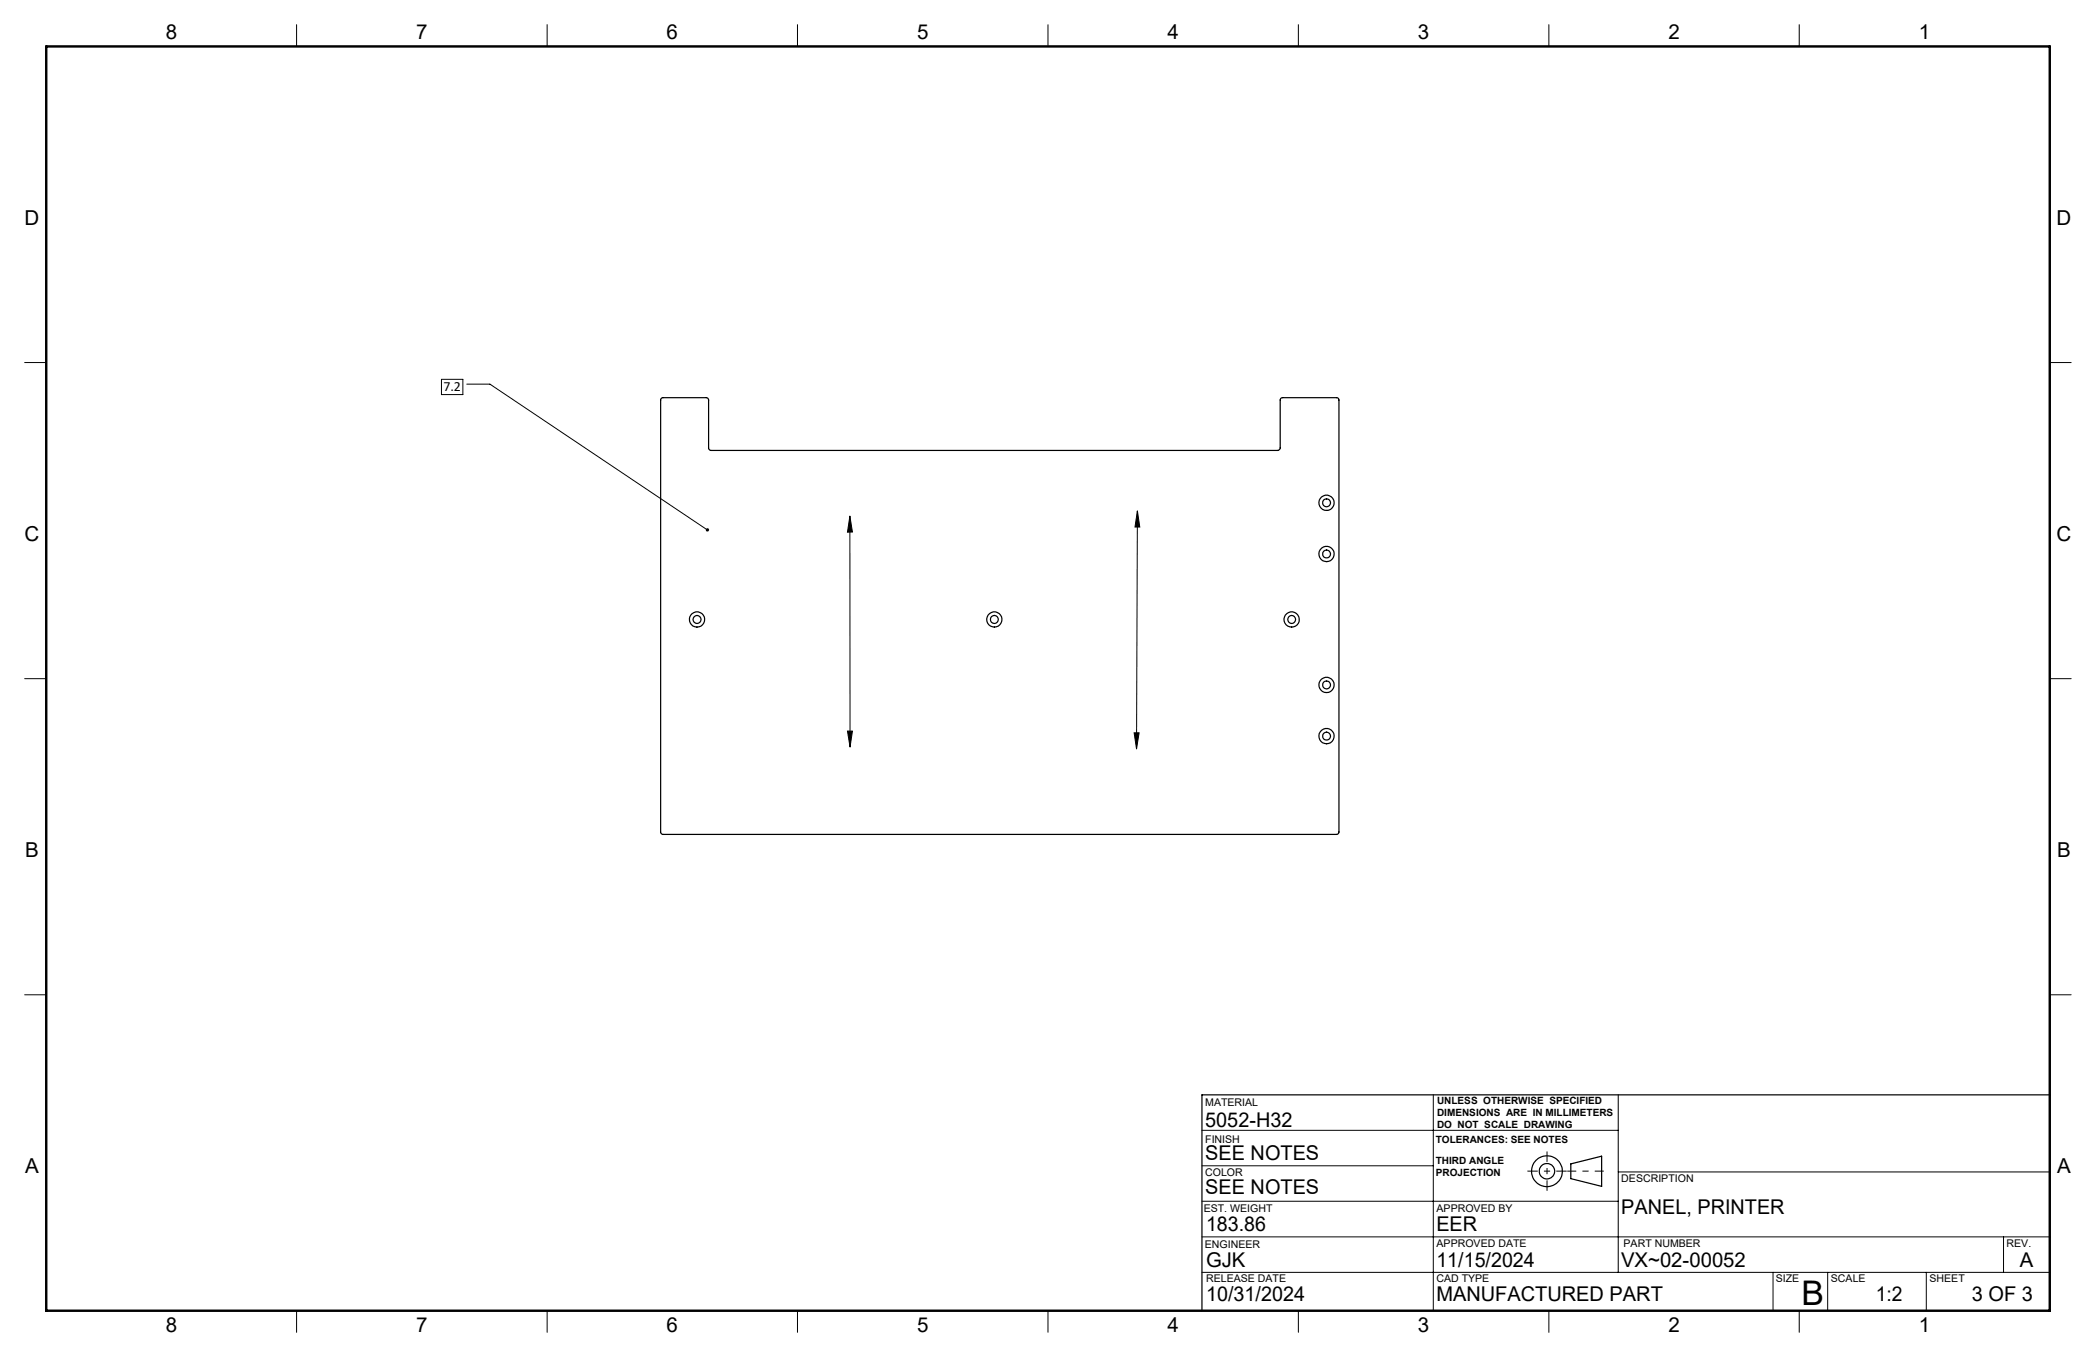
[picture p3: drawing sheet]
<svg xmlns="http://www.w3.org/2000/svg" width="432mm" height="279mm" viewBox="0 0 432 279" stroke-linecap="round" stroke-linejoin="round" font-family="sans-serif">
<g fill="none" stroke="#000" stroke-width=".25">
<path d="M136.3 82l9.3-.1 .2 .1 .2 .3v10l.2 .3 .3 .1h116.7l.3-.1 .2-.4v-9.9l.2-.3h11.7l.2 .3v89.3l-.4 .2h-138.9l-.3-.1-.1-.3v-89.1zM323.6 239.6l6.4-1.5v6.2l-6.4-1.6zM422.3 225.4h-174.7v44.5"/>
<circle cx="273.3" cy="114.1" r=".82"/>
<circle cx="273.3" cy="103.5" r=".81"/>
<circle cx="273.3" cy="103.5" r="1.57"/>
<circle cx="273.3" cy="114.1" r="1.58"/>
<circle cx="143.6" cy="127.5" r=".82"/>
<circle cx="143.6" cy="127.5" r="1.57"/>
<circle cx="204.8" cy="127.5" r=".82"/>
<circle cx="204.8" cy="127.5" r="1.57"/>
<circle cx="266.1" cy="127.5" r=".81"/>
<circle cx="266.1" cy="127.5" r="1.57"/>
<circle cx="273.3" cy="151.6" r=".82"/>
<circle cx="273.3" cy="141" r=".81"/>
<circle cx="273.3" cy="141" r="1.57"/>
<circle cx="273.3" cy="151.6" r="1.58"/>
<circle cx="318.7" cy="241.1" r="3.2"/>
<circle cx="318.7" cy="241.2" r="1.6"/>
</g>
<g fill="none" stroke="#000" stroke-width=".21">
<path d="M61.1 5.1v4.5M112.7 5.1v4.5M164.3 5.1v4.5M215.9 5.1v4.5M267.5 5.1v4.5M319.1 5.1v4.5M370.7 5.1v4.5M5.1 74.6h4.4M90.9 78.1h4.5v3.1h-4.5zM96.2 79.1h4.7l44.8 30M422.3 74.6h4.4M175.1 106.3l.5 3.2-1 .1z"/>
<path d="M175.1 106.3v47.5M234.3 105.2l.5 3.3h-1zM234.3 105.2l-.2 49M5.1 139.7h4.4M422.3 139.7h4.4M174.6 150.5h1l-.5 3.3zM233.6 150.9h1.1l-.6 3.3zM5.1 204.8h4.4M422.3 204.8h4.4M247.6 232.7h85.8M295.3 225.4v44.5M333.4 225.4v36.6"/>
<path d="M247.6 254.7h174.7M247.6 247.3h85.8M247.6 240h47.7M333.4 241.3h88.9M412.7 254.7v7.3M61.1 269.9v4.4M112.7 269.9v4.4M164.3 269.9v4.4M215.9 269.9v4.4M247.6 262h174.7M267.5 269.9v4.4M319.1 269.9v4.4"/>
<path d="M365.3 262v7.9M370.7 269.9v4.4M376.5 262v7.9M396.8 262v7.9"/>
</g>
<path d="M330.4 241.1h-7.5" fill="none" stroke="#000" stroke-width=".21" stroke-dasharray="15.2 1.3 1.3 1.3" stroke-dashoffset="13.4" stroke-linecap="butt"/>
<path d="M318.7 237.1v8.1M314.7 241.1h8.1" fill="none" stroke="#000" stroke-width=".21" stroke-dasharray="15.2 1.3 1.3 1.3" stroke-dashoffset="13.1" stroke-linecap="butt"/>
<path d="M9.5 9.6h412.8v260.3h-412.8z" fill="none" stroke="#000" stroke-width=".5"/>
<path d="M145.5 108.9a.33 .33 0 0 0 0 .5 .33 .33 0 0 0 .5-.1l-.3-.2 .3 .1a.33 .33 0 0 0-.1-.4 .33 .33 0 0 0-.4 .1zM174.6 150.5h1l-.5 3.3zM175.1 106.3l.5 3.2-1 .1zM233.6 150.9h1.1l-.6 3.3zM234.3 105.2l.5 3.3h-1z" fill="#000"/>
<text font-size="7" x="371.2" y="268.7">B</text>
<g font-size="4.2">
<text x="34.1" y="8.1">8</text>
<text x="85.7" y="8.1">7</text>
<text x="137.3" y="8.1">6</text>
<text x="188.9" y="8.1">5</text>
<text x="240.5" y="8.1">4</text>
<text x="292.1" y="8.1">3</text>
<text x="343.7" y="8.1">2</text>
<text x="395.3" y="8.1">1</text>
<text x="5.1" y="46.4">D</text>
<text x="423.7" y="46.4">D</text>
<text x="5.1" y="111.4">C</text>
<text x="423.7" y="111.4">C</text>
<text x="5.2" y="176.5">B</text>
<text x="423.8" y="176.5">B</text>
<text x="248.3" y="232">5052-H32</text>
<text x="248.3" y="238.9">SEE NOTES</text>
<text x="5.2" y="241.6">A</text>
<text x="248.3" y="245.9">SEE NOTES</text>
<text x="423.8" y="241.6">A</text>
<text x="334" y="249.9">PANEL, PRINTER</text>
<text x="248.5" y="253.4">183.86</text>
<text x="295.9" y="253.4">EER</text>
<text x="248.5" y="260.8">GJK</text>
<text x="295.9" y="260.8">11/15/2024</text>
<text x="334" y="260.8">VX~02-00052</text>
<text x="416.1" y="260.9">A</text>
<text x="248.5" y="267.9">10/31/2024</text>
<text x="295.9" y="267.9">MANUFACTURED PART</text>
<text x="386.5" y="267.9">1:2</text>
<text x="406.2" y="267.9">3 OF 3</text>
<text x="34.1" y="274.2">8</text>
<text x="85.7" y="274.2">7</text>
<text x="137.3" y="274.2">6</text>
<text x="188.9" y="274.2">5</text>
<text x="240.5" y="274.2">4</text>
<text x="292.1" y="274.2">3</text>
<text x="343.7" y="274.2">2</text>
<text x="395.3" y="274.2">1</text>
</g>
<text font-size="2.9" x="91.3" y="80.5">7.2</text>
<g font-size="2.2">
<text x="248.3" y="227.6">MATERIAL</text>
<text x="248.3" y="235.3">FINISH</text>
<text x="248.3" y="242.1">COLOR</text>
<text x="334" y="243.4">DESCRIPTION</text>
<text x="248" y="249.5">EST. WEIGHT</text>
<text x="296" y="249.5">APPROVED BY</text>
<text x="248.2" y="257">ENGINEER</text>
<text x="296" y="256.8">APPROVED DATE</text>
<text x="334.5" y="256.8">PART NUMBER</text>
<text x="413.4" y="256.8">REV.</text>
<text x="248.5" y="264">RELEASE DATE</text>
<text x="295.9" y="264">CAD TYPE</text>
<text x="365.8" y="264">SIZE</text>
<text x="377.2" y="264">SCALE</text>
<text x="397.5" y="264">SHEET</text>
</g>
<g font-size="2.1">
<text x="296.1" y="227.3">UNLESS OTHERWISE SPECIFIED</text>
<text x="296.1" y="229.8">DIMENSIONS ARE IN MILLIMETERS</text>
<text x="296.1" y="232.3">DO NOT SCALE DRAWING</text>
<text x="295.8" y="235.3">TOLERANCES: SEE NOTES</text>
<text x="295.8" y="239.6">THIRD ANGLE</text>
<text x="295.8" y="242.1">PROJECTION</text>
</g>
</svg>
